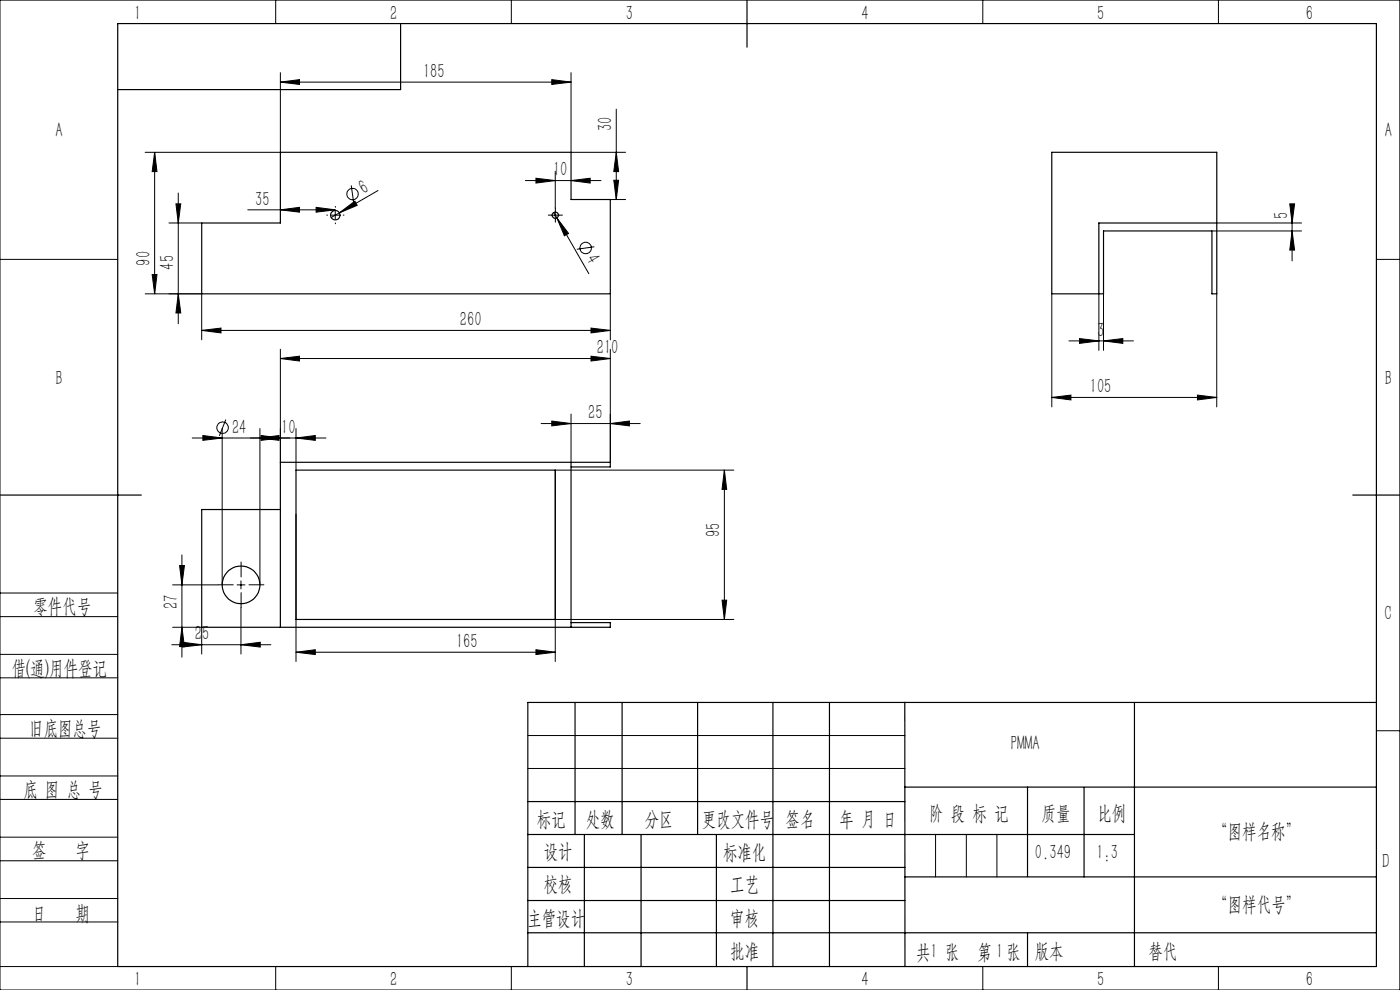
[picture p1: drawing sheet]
<svg xmlns="http://www.w3.org/2000/svg" width="297mm" height="210mm" viewBox="0 0 297 210" stroke-linecap="round" stroke-linejoin="round" font-family="sans-serif">
<g fill="none" stroke="#000" stroke-width=".25">
<path d="M25 5h267v200h-267zM85 5v14h-60M158.5 0v10M223.1 32.3h35v30h-1v-13.3h-23v13.3h-11zM42.8 47.3h16.7v-15h61.6v10h8.4v20h-86.7zM258.1 47.3h-25v15M62.8 99.7h55v31.7h-55zM121.1 98.1v35M121.1 99.1h8.4v-1h-70v35M0 105h30M59.5 108.1h-16.7v25h86.7v-1h-8.4M287 105h10"/>
<path d="M122 149v28M132 149v28M148 149v28M164 149v56M176 149v56M191.9 149l.1 56M240.7 149v56M292 149h-180v56M112 177h128.7M112 170h80M124 177v28M136 177v28"/>
<path d="M152 177v28M191.9 167h100.1M218 167v18.9M230 167v19M112 197.9h180M112 184h80M112 191h80M192 186h100M218 197.9v7.1M158.5 205v5"/>
<circle cx="71.1" cy="45.6" r="1.01"/>
<circle cx="117.8" cy="45.7" r=".67"/>
<circle cx="51.1" cy="124.1" r="4"/>
</g>
<g fill="none" stroke="#000" stroke-width=".21">
<path d="M0 0h297v210h-297zM58.5 0v5M59.5 17.4l4-.5v1zM59.5 15.4v16.9h-28.7M59.5 17.4h61.6M108.5 0v5M117.1 16.9l4 .5-4 .5zM121.1 15.4v16.9h11.6M208.5 0v5M258.5 0v5M32.8 32.3l.5 4.1h-1zM32.8 32.3v30"/>
<path d="M74.5 39.3l.5 3.7M111.4 38.3h16.1M113.7 37.8l4.1 .5-4.1 .5zM117.8 36.3v7.9M121.1 38.3l4.1-.5v1zM130.2 38.2h1l-.5 4.1zM130.7 32.3l.5 4.1h-1zM130.7 23.2v19.1M0 55h25M32.3 58.2h1l-.5 4.1zM35.8 47.3h7M37.3 43.2h1l-.5 4.1z"/>
<path d="M37.8 40.9v27.8M52.6 44.5h18.5M59.5 44.5l4-.5v1zM67.1 44l4 .5-4 .5zM70.3 45.6h1.7M71.1 44.8v1.7M72 45.1l3.3-2.4 .5 .9zM72 45.1l-1.7 1M80.2 40.4l-8.2 4.7M117 45.6h1.6M117.5 45.1l.6 1.1M117.8 44.8v1.7"/>
<path d="M118.1 46.2l2.5 3.3-.9 .5zM118.1 46.2l6.8 11.9M126.1 52.3l-3.7 .6M129.5 42.3h3.2M257.1 49h19M258.1 47.3h18M273.6 43.2h1l-.5 4.1zM274.1 43.4v11.9M274.1 49l.5 4h-1zM292 55h5M30.8 62.3h12v9.8M37.8 62.3l.5 4.1h-1z"/>
<path d="M42.8 70.1l4.1-.5v1zM42.8 70.1h86.7M59.5 76.1l4-.5v1zM59.5 74.1v24M59.5 76.1h70M125.4 69.6l4.1 .5-4.1 .5zM125.4 75.6l4.1 .5-4.1 .5zM129.5 62.3v9.8M129.5 74.1v24M223.1 62.3v24M226.8 72.3h13.7M229 71.8l4.1 .5-4.1 .5z"/>
<path d="M233.1 62.3v12M234.1 72.3l4.1-.5v1zM234.1 62.3v12M258.1 62.3v24M40.8 92.9h28.3M43 92.4l4.1 .5-4.1 .5zM47.1 90.9v33.2M47.9 89l-1.4 3.5M55.1 92.9l4.1-.5v1zM55.1 90.9v33.2M55.4 92.4l4.1 .5-4.1 .5zM62.8 92.9l4.1-.5v1z"/>
<path d="M62.8 90.9v8.8M114.8 89.8h21M117.1 89.3l4 .5-4 .5zM121.1 87.8v10.3M129.5 89.8l4-.5v1zM153.7 99.7v31.7M153.7 99.7l.5 4.1h-1zM155.7 99.7h-37.9v40.6M223.1 84.3l4.1-.5v1zM223.1 84.3h35M254 83.8l4.1 .5-4.1 .5zM38.1 120h1l-.5 4.1z"/>
<path d="M38.6 117.7v21.7M62.8 109.1v31.2M0 138.8h25M0 125.8h25M0 130.8h25M36.4 136.8h21.1M36.6 124.1h9.7M36.6 133.1h6.2v5.6M38.6 133.1l.5 4.1h-1zM38.7 136.2l4.1 .6-4.1 .5zM50.3 124.1h1.7M51.1 136.8l4.1-.6v1.1z"/>
<path d="M51.1 128.9v9.8M51.1 123.2v1.7M62.8 138.4l4.1-.6v1zM62.8 138.4h55M113.7 137.8l4.1 .6-4.1 .4zM117.8 131.4h37.9M153.2 127.3h1l-.5 4.1zM0 143.8h25M0 156.6h25M0 151.6h25M112 156h80M292 155h5"/>
<path d="M0 169.6h25M0 164.6h25M0 177.6h25M112 163h80M198.5 177v9M205 177v9M211.5 177v9M0 182.6h25M0 190.6h25M0 195.6h25M0 205h25M58.5 205v5"/>
<path d="M108.5 205v5M208.5 205v5M258.5 205v5"/>
<circle cx="74.8" cy="41.2" r="1.22"/>
<circle cx="124.2" cy="52.6" r="1.21"/>
<circle cx="47.2" cy="90.7" r="1.22"/>
</g>
<path d="M69.5 45.6h-.2M71.1 44v-.2M71.1 47.3v.2M72.8 45.6h.2M117 45.6h-.7M117.8 44.8v-.7M117.8 46.5v.6M118.6 45.6h.7M49.5 124h-3.2M51.1 122.4v-3.2M51.1 125.7v3.2M52.8 124h3.2" fill="none" stroke="#000" stroke-width=".21" stroke-dasharray="30.5 1.3 1.3 1.3"/>
<g fill="#000">
<path d="M72 45.1l3.3-2.4 .5 .9zM118.1 46.2l2.5 3.3-.9 .5z"/>
<path d="M32.8 32.3l.5 4.1h-1zM32.3 58.2h1l-.5 4.1zM38.1 120h1l-.5 4.1zM38.6 133.1l.5 4.1h-1z"/>
<path d="M274.1 49l.5 4h-1zM273.6 43.2h1l-.5 4.1zM153.2 127.3h1l-.5 4.1zM153.7 99.7l.5 4.1h-1z"/>
<path d="M37.8 62.3l.5 4.1h-1zM37.3 43.2h1l-.5 4.1zM130.2 38.2h1l-.5 4.1zM130.7 32.3l.5 4.1h-1z"/>
<path d="M125.4 75.6l4.1 .5-4.1 .5zM59.5 76.1l4-.5v1z"/>
<path d="M234.1 72.3l4.1-.5v1zM229 71.8l4.1 .5-4.1 .5zM67.1 44l4 .5-4 .5zM59.5 44.5l4-.5v1zM62.8 92.9l4.1-.5v1zM55.4 92.4l4.1 .5-4.1 .5zM113.7 137.8l4.1 .6-4.1 .4zM62.8 138.4l4.1-.6v1zM51.1 136.8l4.1-.6v1.1zM38.7 136.2l4.1 .6-4.1 .5z"/>
<path d="M223.1 84.3l4.1-.5v1zM254 83.8l4.1 .5-4.1 .5zM59.5 17.4l4-.5v1zM117.1 16.9l4 .5-4 .5zM113.7 37.8l4.1 .5-4.1 .5zM121.1 38.3l4.1-.5v1zM42.8 70.1l4.1-.5v1zM125.4 69.6l4.1 .5-4.1 .5zM117.1 89.3l4 .5-4 .5zM129.5 89.8l4-.5v1zM43 92.4l4.1 .5-4.1 .5zM55.1 92.9l4.1-.5v1z"/>
</g>
<g font-size="4.4">
<text x="28.5" y="4.1">1</text>
<text x="82.7" y="4.1">2</text>
<text x="132.7" y="4.1">3</text>
<text x="182.7" y="4.1">4</text>
<text x="232.7" y="4.1">5</text>
<text x="277" y="4.1">6</text>
<text x="89.7" y="16.5">185</text>
<text x="11.7" y="29.1">A</text>
<text x="129.9" y="27.8" transform="rotate(-90 129.9 27.8)">30</text>
<text x="293.8" y="29.1">A</text>
<text x="77.2" y="41.3" transform="rotate(-30 77.2 41.3)">6</text>
<text x="117.3" y="37.4">10</text>
<text x="54.1" y="43.6">35</text>
<text x="273.3" y="46.4" transform="rotate(-90 273.3 46.4)">5</text>
<text x="31.9" y="56.3" transform="rotate(-90 31.9 56.3)">90</text>
<text x="37" y="57.2" transform="rotate(-90 37 57.2)">45</text>
<text x="124.1" y="55" transform="rotate(60 124.1 55)">4</text>
<text x="97.6" y="69.2">260</text>
<text x="232.7" y="71.4">3</text>
<text x="126.6" y="75.2">210</text>
<text x="11.7" y="81.6">B</text>
<text x="231.2" y="83.4">105</text>
<text x="293.8" y="81.6">B</text>
<text x="124.8" y="88.9">25</text>
<text x="49.2" y="92">24</text>
<text x="59.7" y="92">10</text>
<text x="152.8" y="113.9" transform="rotate(-90 152.8 113.9)">95</text>
<text x="7.1" y="130.1">零件代号</text>
<text x="37.8" y="129.2" transform="rotate(-90 37.8 129.2)">27</text>
<text x="293.7" y="131.6">C</text>
<text x="41.3" y="135.9">25</text>
<text x="96.7" y="137.4">165</text>
<text x="2.5" y="143.2">借(通)用件登记</text>
<text x="6.2" y="155.8">旧底图总号</text>
<text x="214.5" y="159.1">PMMA</text>
<text x="5" y="168.9">底 图 总 号</text>
<text x="197.1" y="173.8">阶 段 标 记</text>
<text x="221" y="173.8">质量</text>
<text x="232.8" y="173.8">比例</text>
<text x="113.9" y="175.2">标记</text>
<text x="124.3" y="175.2">处数</text>
<text x="136.8" y="175.2">分区</text>
<text x="148.9" y="175.2">更改文件号</text>
<text x="166.7" y="175.2">签名</text>
<text x="178.1" y="175.2">年 月 日</text>
<text x="257.4" y="177.8">“图样名称”</text>
<text x="6.8" y="181.9">签</text>
<text x="16" y="181.9">字</text>
<text x="115.3" y="182.1">设计</text>
<text x="153.4" y="182.2">标准化</text>
<text x="219.6" y="182.1">0.349</text>
<text x="232.6" y="182.1">1:3</text>
<text x="293.2" y="184.1">D</text>
<text x="115.3" y="189">校核</text>
<text x="154.9" y="189">工艺</text>
<text x="6.8" y="195.2">日</text>
<text x="16" y="195.2">期</text>
<text x="111.9" y="196.2">主管设计</text>
<text x="154.9" y="196.2">审核</text>
<text x="257.4" y="193.2">“图样代号”</text>
<text x="154.9" y="203.1">批准</text>
<text x="194.4" y="203.4">共 张</text>
<text x="197.4" y="203.1">1</text>
<text x="207.4" y="203.4">第 张</text>
<text x="211.3" y="203.1">1</text>
<text x="219.5" y="203.1">版本</text>
<text x="243.6" y="203.1">替代</text>
<text x="28.5" y="209.1">1</text>
<text x="82.7" y="209.1">2</text>
<text x="132.7" y="209.1">3</text>
<text x="182.7" y="209.1">4</text>
<text x="232.7" y="209.1">5</text>
<text x="277" y="209.1">6</text>
</g>
</svg>
